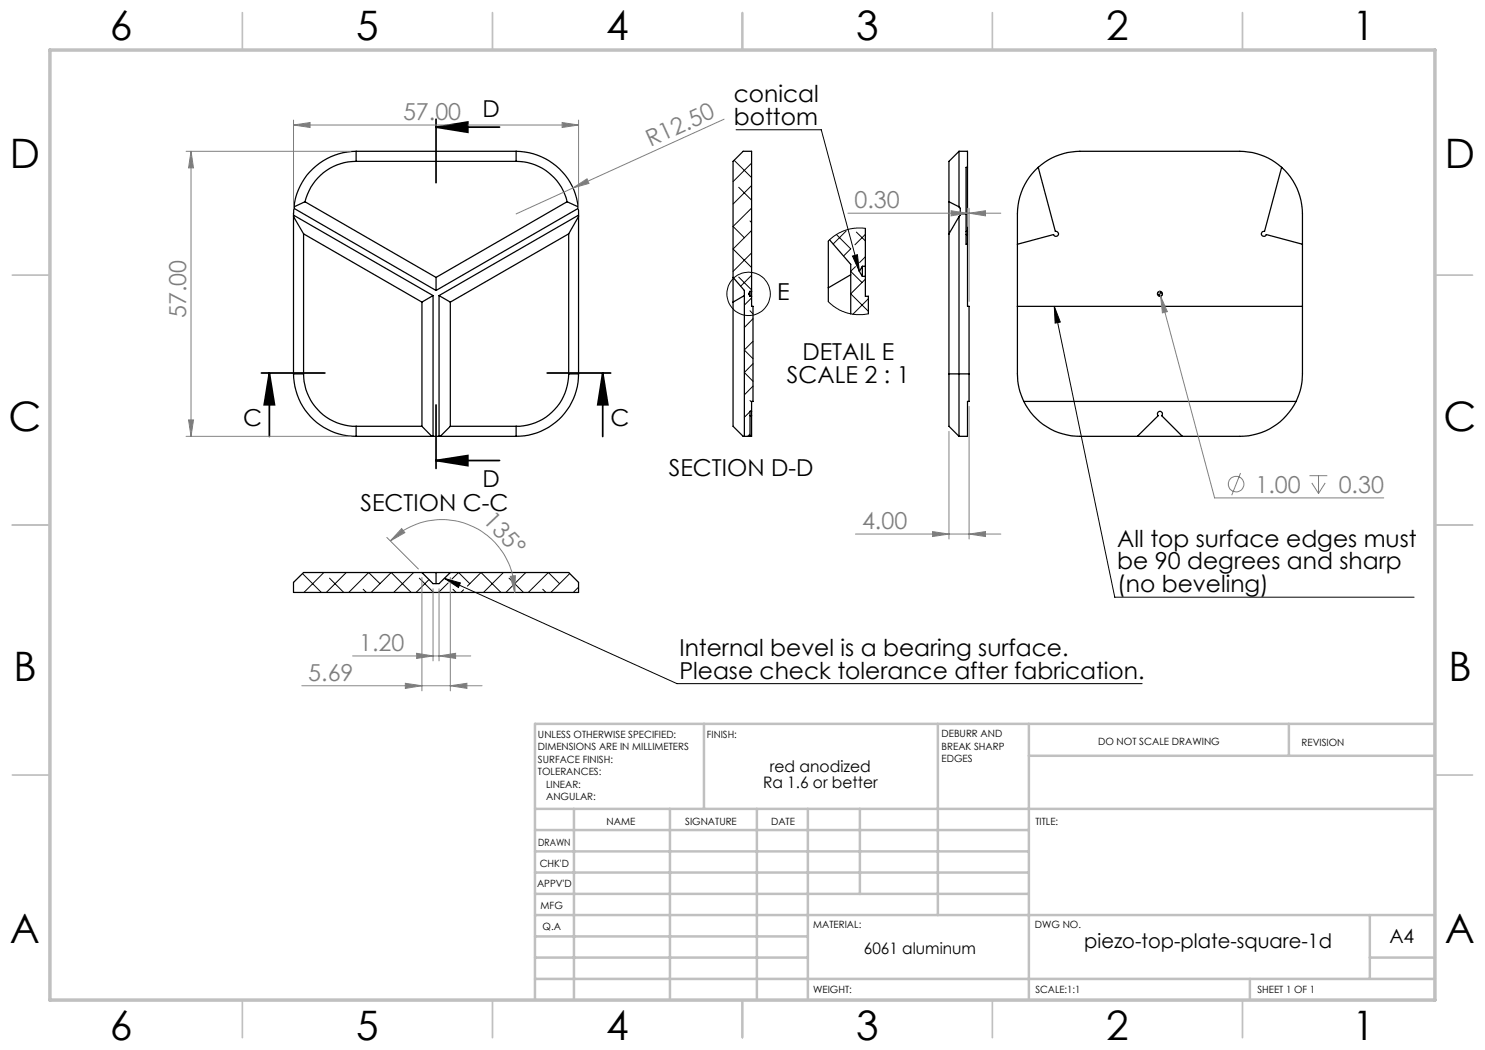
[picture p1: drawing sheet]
<svg xmlns="http://www.w3.org/2000/svg" width="297mm" height="210mm" viewBox="0 0 297 210" stroke-linecap="round" stroke-linejoin="round" font-family="sans-serif">
<g fill="none" stroke="#000" stroke-width=".25">
<path d="M71.2 30.3a12.5 12.5 0 0 0-12.4 11.1M71.2 32.3a10.5 10.5 0 0 0-10.2 8M71.2 32.3h32M71.2 30.3v2M71.2 30.3h32M103.2 32.3a10.5 10.5 0 0 1 10.2 8M103.2 30.3a12.5 12.5 0 0 1 12.4 11.1M103.2 30.3v2M191.8 30.3v11.1M191.8 30.3h1.7v3.2M191.8 30.3l-2 2v8M193.5 33.5h-.3v9.3"/>
<path d="M193.5 33.5v12.8M207.6 33.5a12.5 12.5 0 0 0-4.1 9.3v32a12.4 12.4 0 0 0 1.3 5.5M207.6 33.5l3.5 12.8a.5 .5 0 0 1 .6 .3 .5 .5 0 0 1-.4 .6 .5 .5 0 0 1-.6-.3l-7.2 2M207.6 33.5a12.5 12.5 0 0 1 8.4-3.2h32a12.7 12.7 0 0 1 8.3 3.2M256.3 33.5a12.5 12.5 0 0 1 4.2 9.3v32a12.4 12.4 0 0 1-1.3 5.5M256.3 33.5l-3.4 12.8a.5 .5 0 0 0-.6 .3 .5 .5 0 0 0 .3 .6 .5 .5 0 0 0 .7-.3l7.2 2M58.7 43l27.9 16.1M58.7 43.3l2 3.5M58.8 41.7l-.1 33.1M58.8 41.7l28.4 16.4M58.8 41.4v.3M60.7 46.8v28"/>
<path d="M60.7 46.8l23.7 13.6M61 40.3l-2.2 1.1M61 40.3l26.2 15.2M86.6 59.1l-2.2 1.3M86.6 59.1v28.2M87.2 55.5v2.6M87.8 59.1l2.3 1.3M87.8 59.1v28.2M113.4 40.3l-26.2 15.2M113.4 40.3l2.2 1.1M113.7 46.8v28M113.7 46.8l-23.6 13.6"/>
<path d="M115.6 41.4l.1 .3M115.7 41.7v33.1M115.7 41.7l-28.5 16.4M115.7 43.3l-2 3.5M115.7 43l-27.9 16.1M146.6 55.5l2.3 2.6v29.2M148.9 59.1l-2.3 1.3M150 58.3v1M150 58.3h.3M150 58.3l-.3 .5 .3 .5M150 59.3h.3M150.3 58.3v1"/>
<path d="M150.3 58.3v-28h-1.7l-2 2v53l2 2h1.7v-4.2M150.3 59.3v2h.3v19h-.3v2M165.7 48.2v12.1M165.9 48l4.2 4.9v9.9M170.1 55l-4.4 2.6M172.5 53.3v2M172.5 53.3h.6M172.5 53.3l-.6 1 .6 1M172.5 55.3h.6M173.1 53.3v2M173.1 55.3v4h.6v3.5M173.1 45.7v7.6"/>
<path d="M189.8 40.3v34.5M189.8 40.3l2 1.1M191.8 41.4l.3 .3v1.1M191.8 43.3v44M191.8 43.3l-2 3.5M192.1 42.8h1.1M192.1 42.8v.2l-.3 .3M193.2 42.8v6.1h.3M193.2 46.9h.3M193.2 46.3h.3M193.5 46.3v.6M193.5 46.9v14.4h.3v13.5"/>
<path d="M58.7 74.8a12.5 12.5 0 0 0 12.5 12.5M58.7 74.8h2M60.7 74.8a10.5 10.5 0 0 0 10.5 10.5M84.4 60.4v24.9M90.1 60.4v24.9M113.7 74.8a10.5 10.5 0 0 1-10.5 10.5M113.7 74.8h2M115.7 74.8a12.4 12.4 0 0 1-12.5 12.5M189.8 74.8v10.5l2 2M189.8 74.8h4M193.8 74.8v5.5h-.3v7h-1.7M203.5 61.3h57"/>
<path d="M71.2 85.3v2M71.2 85.3h13.2M71.2 87.3h32M84.4 85.3l2 2M90.1 85.3h13.1M90.1 85.3l-2 2M103.2 85.3v2M150 83.1h.3M150.3 82.3v.8M150.3 82.3h-.3v5M204.8 80.3a12.6 12.6 0 0 0 11.2 7h32a12.6 12.6 0 0 0 11.2-7M204.8 80.3h54.4"/>
<path d="M227.5 87.3l4.1-4.2a.51 .51 0 0 1 0-.7 .51 .51 0 0 1 .8 0 .51 .51 0 0 1-.1 .7l4.2 4.2M58.7 116.5l2-2h53l2 2v2h-57zM84.4 114.5l2.2 2.2h1.2l2.3-2.2M87.2 114.5v2.2"/>
<circle cx="232" cy="58.8" r=".49"/>
</g>
<g fill="none" stroke="#000" stroke-width=".2">
<path d="M146.8 32.1l3.5 3.4M147.2 26h17.1l7.6 28.3M147.7 37.5l2.6 2.5M150.3 32.6l-3.7 3.7M150.3 37.1l-3.7 3.7M147.7 55.4l2.6 2.6M150 44.2l.3 .3M150.3 41.6l-3.7 3.7 2.3 2.2M150.3 46.1l-3.7 3.7 3.7 3.7M150.3 50.6l-3.7 3.7M150.3 55.1l-2.2 2.1M150.3 59.6l-1.4 1.4"/>
<path d="M167.3 46.9l2.8 2.9-1.4 1.4M169.2 46.2l-2.6 2.6M170.1 54.3l2.3 2.2M170.5 51.2l1-.3 .4 3.4zM171.1 53.3l-1 .9M171.3 46.4l1.8 1.8M173.1 45.7l-2.3-.1-2 .5-1.7 .9-1.4 1.2M173.1 46.9l-2.1 2.1M173.1 51.4l-1.2 1.1M173.1 55.8l-3 3 3.6 3.5M173.7 59.8l-3.1 3.1M232 58.3l-.4 .2-.1 .3"/>
<path d="M232.5 58.8l-.2 .3-.3 .2M150 62.2l.6 .6M150.6 63.7l-1.7 1.8M150.6 68.3l-1.7 1.7 1.7 1.7M150.6 72.7l-1.7 1.8 1.7 1.8M150.6 77.2l-1.7 1.8M165.7 60.3l1.7 1.4 1.9 .9 1.9 .3 2.5-.1M210.9 61.3l1.2 3.1-1.1 .2zM210.9 61.3l12.1 58.1h59.8M150 82.3l-1.1 1.2M150 86.8l-.5 .5M150 80.1l.3 .3"/>
<path d="M150.3 82l-.2 .3M60.5 114.7l3.8 3.8M64.8 114.5l-4 4M65.9 115.6l2.9 2.9M69.3 114.5h.1M69.3 114.5l-4 4M72.6 117.9l.7 .6M74.2 118.5l4-4 4 4M76 116.7l-2.3-2.2-4 4M82.7 114.5l-4 4M83.9 115.6l2.8 2.9M85.8 115.9l-2.6 2.6"/>
<path d="M88.9 115.7l3.2 .9-.4 .9zM88.9 115.7l46.5 21h93M89.6 116.6l-1.9 1.9M90.4 115.8l1.3-1.3 2.2 2.2M90.6 117.9l.6 .6M92.7 118l-.5 .5M93.5 117.2l2.7-2.7 4 4M100.7 114.5l-4 4M101.8 115.6l2.9 2.9M105.2 114.5h.1M105.2 114.5l-4 4M108.5 117.9l.7 .6"/>
<path d="M111.9 116.7l-2.2-2.2-4 4M113.9 114.7l-3.7 3.8M115.7 117.4l-1 1.1"/>
<circle cx="149.7" cy="58.8" r="4.3"/>
</g>
<g fill="none" stroke="#808080" stroke-width=".2">
<path d="M37.2 30.3h33M38.2 30.3l.5 3.3h-1zM38.2 30.3v57M58.7 25l3.3-.5v1zM58.7 24v17.8M58.7 25h57M112.4 24.5l3.3 .5-3.3 .5zM114.6 37.6l2.8-1.8 .4 .9zM114.6 37.6l-11.4 5.2M115.7 24v17.8M144.8 23.8l-30.2 13.8M169.6 42.6h30.6"/>
<path d="M190.2 42.1l3.3 .5-3.3 .6zM193.5 41.7v3.6M193.8 42.6l3.3-.5v1.1zM193.8 41.7v18.6M231.8 58.3l.3 1M232.1 59.3l1.4 3-1 .3zM232.1 59.3l10.8 40.3h33.9M37.2 87.3h33M37.7 84h1l-.5 3.3zM189.8 86.3v21.5M193.8 81.3v26.5M248.1 94.6l-1.8 4.5"/>
<path d="M261.9 95.1h3.6M262.4 96.6l1.3 2.1M263.7 95.1v3.6M265 96.6l-1.3 2.1M77.4 107.5l6.3 6.3M78.1 108.2a14.6 14.6 0 0 1 15.8-3.2 14.6 14.6 0 0 1 9 13.5M80.3 105.7l.7 .8-2.9 1.7zM84.4 115.5v22.7M86.6 117.7v14.5M87.8 117.7v14.5M90.1 115.5v22.7M102.1 115.3l1-.2-.2 3.4z"/>
<path d="M171.1 106.8h29.1M186.5 106.3l3.3 .5-3.3 .5zM193.8 106.8l3.3-.5v1zM60.4 137.2h36M70.5 131.2h23.7M81.1 136.7l3.3 .5-3.3 .5zM83.3 130.7l3.3 .5-3.3 .5zM87.8 131.2l3.3-.5v1zM90.1 137.2l3.3-.5v1z"/>
<circle cx="247.2" cy="96.8" r="1.55"/>
</g>
<path d="M87.2 25.4l6.4-1v2zM87.2 25.4h12.7M87.2 23.8v12.7M52.3 74.6h12.7M53.9 74.6l1 6.4h-2.1zM53.9 74.6v12.7M109.4 74.6h12.7M120.5 74.6l1.1 6.4h-2zM120.5 74.6v12.7M87.2 92.1l6.4-1v2zM87.2 81v12.7M87.2 92.1h12.7" fill="none" stroke="#000" stroke-width=".35"/>
<g fill="none" stroke="#c0c0c0" stroke-width=".35">
<path d="M48.5 2.5v7.5M98.5 2.5v7.5M148.5 2.5v7.5M198.5 2.5v7.5M248.5 2.5v7.5M2.5 55h7.5M287 55h7.5M2.5 105h7.5M287 105h7.5M2.5 155h7.5M287 155h7.5M48.5 200v7.5"/>
<path d="M98.5 200v7.5M148.5 200v7.5M198.5 200v7.5M248.5 200v7.5"/>
</g>
<g fill="none" stroke="#c0c0c0" stroke-width=".5">
<path d="M140.8 144.8v17M187.6 144.8v38.2M205.8 144.8v55.2M205.8 151.2h81.2M257.8 144.8v6.4M287 144.8h-180v55.2M107 161.8h180M107 178.8h98.8M107 174.5h98.8M107 170.3h98.8M107 166h98.8M114.8 161.8v38.2"/>
<path d="M134 161.8v38.2M151.4 161.8v38.2M161.6 161.8v38.2M172 161.8v17M107 195.8h180M107 191.5h54.6M107 187.3h54.6M107 183h180M250 195.8v4.2M274 191.5h13M274 183v12.8"/>
</g>
<path d="M10 10h277v190h-277z" fill="none" stroke="#c0c0c0" stroke-width=".7"/>
<g fill="#000">
<path d="M87.2 25.4l6.4-1v2zM87.2 92.1l6.4-1v2z"/>
<path d="M120.5 74.6l1.1 6.4h-2zM53.9 74.6l1 6.4h-2.1z"/>
<path d="M88.9 115.7l3.2 .9-.4 .9zM210.9 61.3l1.2 3.1-1.1 .2zM231.5 58.8l.2 .4 .3 .1v-.5zM232 58.3v.5h.5l-.2-.4zM170.5 51.2l1-.3 .4 3.4z"/>
</g>
<g fill="#808080">
<path d="M114.6 37.6l2.8-1.8 .4 .9z"/>
<path d="M102.1 115.3l1-.2-.2 3.4zM80.3 105.7l.7 .8-2.9 1.7z"/>
<path d="M58.7 25l3.3-.5v1zM112.4 24.5l3.3 .5-3.3 .5zM232.1 59.3l.4 3.3 1-.3z"/>
<path d="M81.1 136.7l3.3 .5-3.3 .5zM90.1 137.2l3.3-.5v1z"/>
<path d="M186.5 106.3l3.3 .5-3.3 .5zM193.8 106.8l3.3-.5v1zM190.2 42.1l3.3 .5-3.3 .6zM193.8 42.6l3.3-.5v1.1z"/>
<path d="M83.3 130.7l3.3 .5-3.3 .5zM87.8 131.2l3.3-.5v1z"/>
<path d="M38.2 30.3l.5 3.3h-1zM37.7 84h1l-.5 3.3z"/>
</g>
<g font-size="8.1">
<text x="22" y="8">6</text>
<text x="71.2" y="8">5</text>
<text x="121.2" y="8">4</text>
<text x="171.3" y="8">3</text>
<text x="221.3" y="8">2</text>
<text x="270.5" y="8">1</text>
<text x="2" y="33.6">D</text>
<text x="289" y="33.6">D</text>
<text x="1.7" y="86.1">C</text>
<text x="288.7" y="86.1">C</text>
<text x="2.7" y="136.1">B</text>
<text x="289.7" y="136.1">B</text>
<text x="2" y="188.6">A</text>
<text x="289" y="188.6">A</text>
<text x="22" y="208">6</text>
<text x="71.2" y="208">5</text>
<text x="121.2" y="208">4</text>
<text x="171.3" y="208">3</text>
<text x="221.3" y="208">2</text>
<text x="270.5" y="208">1</text>
</g>
<g font-size="4.7" fill="#808080">
<text x="80.6" y="24">57.00</text>
<text x="130.1" y="29.4" transform="rotate(-24 130.1 29.4)">R12.50</text>
<text x="170.9" y="41.6">0.30</text>
<text x="37.2" y="63.6" transform="rotate(-90 37.2 63.6)">57.00</text>
<text x="251.1" y="98.5">1.00</text>
<text x="267.7" y="98.5">0.30</text>
<text x="96.5" y="104.3" transform="rotate(47 96.5 104.3)">135°</text>
<text x="172.4" y="105.8">4.00</text>
<text x="71.8" y="130.2">1.20</text>
<text x="61.7" y="136.1">5.69</text>
</g>
<g font-size="4.7">
<text x="96.5" y="23.3">D</text>
<text x="146.8" y="20.4">conical</text>
<text x="146.8" y="24.9">bottom</text>
<text x="155.5" y="60.1">E</text>
<text x="157.4" y="76.5">SCALE 2 : 1</text>
<text x="160.5" y="72">DETAIL E</text>
<text x="48.6" y="85.2">C</text>
<text x="122.1" y="85.2">C</text>
<text x="133.8" y="95.2">SECTION D-D</text>
<text x="96.5" y="97.4">D</text>
<text x="72.1" y="102.2">SECTION C-C</text>
<text x="223.5" y="109.3">All top surface edges must</text>
<text x="223.5" y="113.9">be 90 degrees and sharp</text>
<text x="223.5" y="118.4">(no beveling)</text>
<text x="135.9" y="131.2">Internal bevel is a bearing surface.</text>
<text x="135.9" y="135.7">Please check tolerance after fabrication.</text>
</g>
<text font-size="4" x="216.8" y="189.6">piezo-top-plate-square-1d</text>
<text font-size="3.9" x="277.9" y="188.5">A4</text>
<g font-size="3.2">
<text x="154" y="154.4">red anodized</text>
<text x="152.6" y="157.6">Ra 1.6 or better</text>
<text x="172.8" y="190.9">6061 aluminum</text>
</g>
<g font-size="2">
<text x="107.6" y="147.6">UNLESS OTHERWISE SPECIFIED:</text>
<text x="141.4" y="147.6">FINISH:</text>
<text x="188.3" y="147.5">DEBURR AND</text>
<text x="188.3" y="150">BREAK SHARP</text>
<text x="219.6" y="149">DO NOT SCALE DRAWING</text>
<text x="260.3" y="149.2">REVISION</text>
<text x="107.6" y="150.1">DIMENSIONS ARE IN MILLIMETERS</text>
<text x="107.6" y="152.6">SURFACE FINISH:</text>
<text x="107.6" y="155.1">TOLERANCES:</text>
<text x="188.3" y="152.5">EDGES</text>
<text x="109.2" y="157.6">LINEAR:</text>
<text x="109.2" y="160.1">ANGULAR:</text>
<text x="121.3" y="165">NAME</text>
<text x="137" y="164.9">SIGNATURE</text>
<text x="154.2" y="164.9">DATE</text>
<text x="207.1" y="164.9">TITLE:</text>
<text x="107.6" y="169.1">DRAWN</text>
<text x="107.9" y="173.3">CHK'D</text>
<text x="107.4" y="177.4">APPV'D</text>
<text x="108.1" y="181.8">MFG</text>
<text x="108.5" y="186">Q.A</text>
<text x="162.6" y="185.5">MATERIAL:</text>
<text x="207" y="185.5">DWG NO.</text>
<text x="162.6" y="198.5">WEIGHT:</text>
<text x="207.1" y="198.6">SCALE:1:1</text>
<text x="251.5" y="198.6">SHEET 1 OF 1</text>
</g>
</svg>
